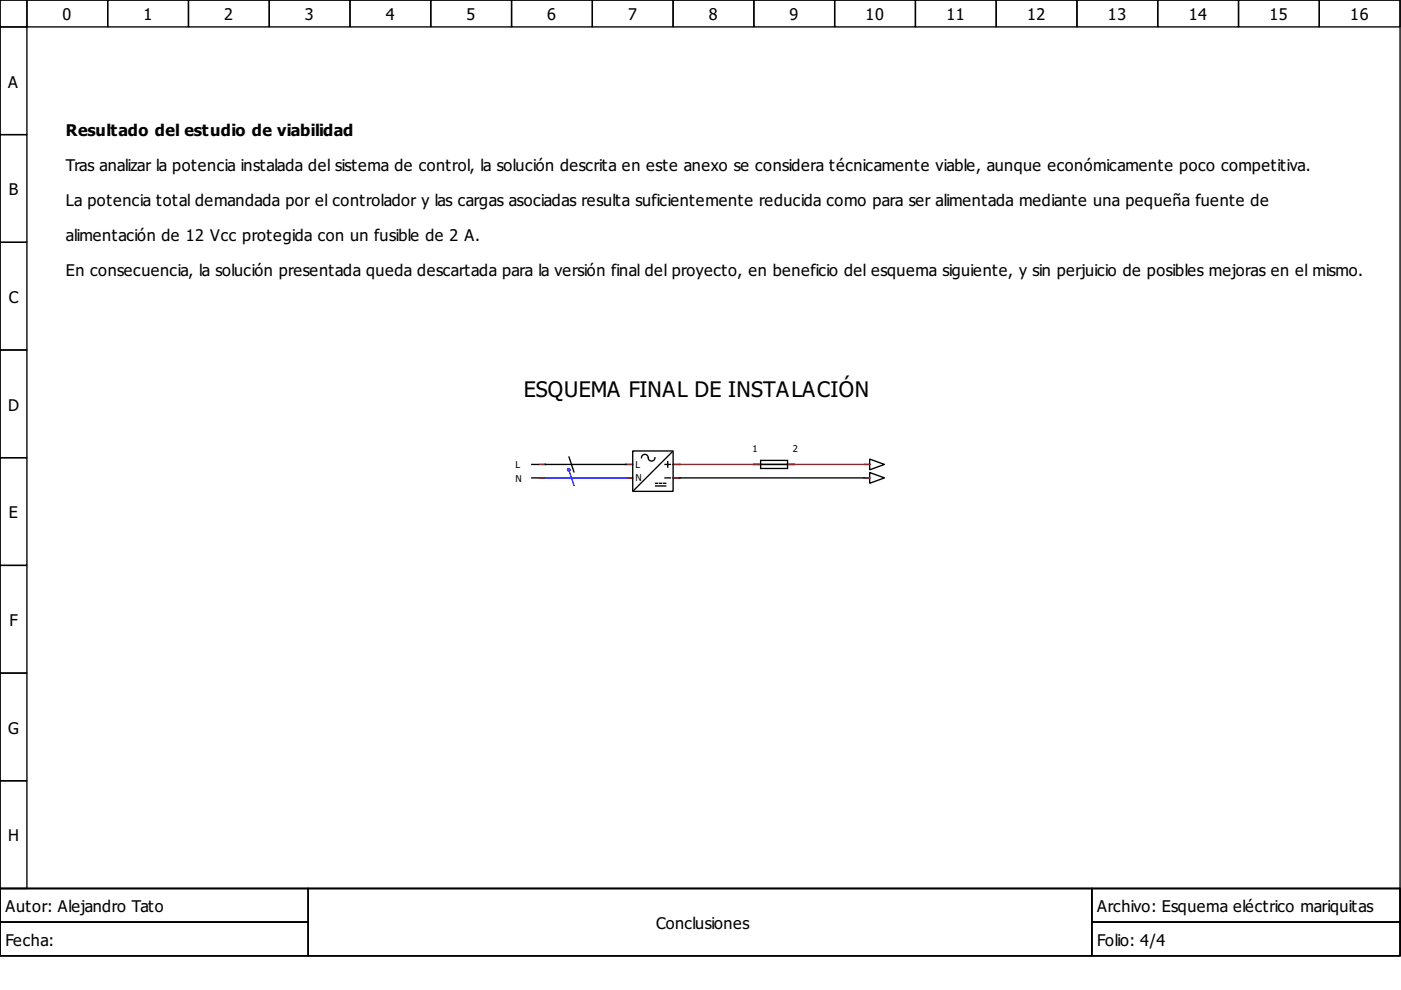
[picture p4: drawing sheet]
<svg xmlns="http://www.w3.org/2000/svg" width="297mm" height="210mm" viewBox="0 0 297 210" stroke-linecap="round" stroke-linejoin="round" font-family="sans-serif">
<g fill="none" stroke="#000" stroke-width=".29">
<path d="M0 0h296.8v188.4h-296.8zM0 0h5.7v5.7h-5.7zM5.7 0h17.1v5.7h-17.1zM22.8 0h17.2v5.7h-17.2zM40 0h17.1v5.7h-17.1zM57.1 0h17.1v5.7h-17.1zM74.2 0h17.1v5.7h-17.1zM91.3 0h17.2v5.7h-17.2zM108.5 0h17.1v5.7h-17.1zM125.6 0h17.1v5.7h-17.1zM142.7 0h17.1v5.7h-17.1zM159.8 0h17.2v5.7h-17.2z"/>
<path d="M177 0h17.1v5.7h-17.1zM194.1 0h17.1v5.7h-17.1zM211.2 0h17.1v5.7h-17.1zM228.3 0h17.2v5.7h-17.2zM245.5 0h17.1v5.7h-17.1zM262.6 0h17.1v5.7h-17.1zM279.7 0h17.1v5.7h-17.1zM0 5.7h5.7v22.8h-5.7zM0 28.5h5.7v22.9h-5.7zM0 51.4h5.7v22.8h-5.7zM0 74.2h5.7v22.8h-5.7zM0 97h5.7v22.9h-5.7z"/>
<path d="M112.7 98.5h2.9M132.7 98.5h1.4M134.1 95.6h8.6v8.6h-8.6zM137.4 97a.71 .71 0 0 0-.7-.7 .71 .71 0 0 0-.7 .7M138.9 97a.71 .71 0 0 1-.7 .8 .71 .71 0 0 1-.8-.7M141 98.5h1.1M141.6 97.9v1.1M142.6 95.8l-8.3 8.2M142.7 98.5h1.4M159.8 98.5h8.6M161.3 97.6h5.7v1.7h-5.7zM183.5 98.5h.9"/>
<path d="M184.4 97.3l3.1 1.2-3.1 1.1zM0 119.9h5.7v22.8h-5.7zM112.7 101.3h2.9M132.7 101.3h1.4M139 102.5h.4M139 103h2.1M139.9 102.5h.4M140.7 102.5h.4M141 101.3h1.1M183.2 101.3h-40.5M183.5 101.3h.9M184.4 100.2l3.1 1.1-3.1 1.2z"/>
<path d="M0 142.7h5.7v22.8h-5.7zM0 165.5h5.7v22.9h-5.7zM0 188.4h296.8v14.3h-296.8zM0 188.4h65.4v7.1h-65.4zM0 195.5h65.4v7.2h-65.4zM65.4 188.4h166.1v14.3h-166.1zM231.5 188.4h65.3v7.1h-65.3zM231.5 195.5h65.3v7.2h-65.3z"/>
</g>
<path d="M114.5 98.5h1.1M132.7 98.5h1.2M161 98.5h-18M167.3 98.5h17.1M114.5 101.3h1.1M132.7 101.3h1.2M143 101.3h1.1M183.2 101.3h1.2" fill="none" stroke="#f00" stroke-width=".29"/>
<path d="M115.6 98.5h.1M120.6 99.6l1.1 3.4M132.7 98.5h.1M144.1 98.5h.1M159.8 98.5h.1M168.4 98.5h.1M183.2 98.5h.1M115.6 101.3h17.1M115.6 101.3h.1M132.7 101.3h.1M144.1 101.3h.1M183.2 101.3h.1" fill="none" stroke="#00f" stroke-width=".29"/>
<circle cx="120.6" cy="99.6" r=".43" fill="#00f"/>
<path d="M115.6 98.5h17.1M120.6 96.8l1.1 3.4" fill="none" stroke="#000" stroke-width=".29"/>
<text font-size="4.6" x="111" y="84.2">ESQUEMA FINAL DE INSTALACIÓN</text>
<g font-size="3.4">
<text x="13.3" y="4.3">0</text>
<text x="30.4" y="4.3">1</text>
<text x="47.5" y="4.3">2</text>
<text x="64.6" y="4.3">3</text>
<text x="81.8" y="4.3">4</text>
<text x="98.9" y="4.3">5</text>
<text x="116" y="4.3">6</text>
<text x="133.2" y="4.3">7</text>
<text x="150.3" y="4.3">8</text>
<text x="167.4" y="4.3">9</text>
<text x="183.5" y="4.3">10</text>
<text x="200.7" y="4.3">11</text>
<text x="217.8" y="4.3">12</text>
<text x="234.9" y="4.3">13</text>
<text x="252" y="4.3">14</text>
<text x="269.2" y="4.3">15</text>
<text x="286.3" y="4.3">16</text>
<text x="1.7" y="18.6">A</text>
<text x="14" y="28.8">Resultado del estudio de viabilidad</text>
<text x="1.9" y="41.4">B</text>
<text x="14" y="36.2">Tras analizar la potencia instalada del sistema de control, la solución descrita en este anexo se considera técnicamente viable, aunque económicamente poco competitiva.</text>
<text x="14" y="43.7">La potencia total demandada por el controlador y las cargas asociadas resulta suficientemente reducida como para ser alimentada mediante una pequeña fuente de</text>
<text x="14" y="51.1">alimentación de 12 Vcc protegida con un fusible de 2 A.</text>
<text x="14" y="58.5">En consecuencia, la solución presentada queda descartada para la versión final del proyecto, en beneficio del esquema siguiente, y sin perjuicio de posibles mejoras en el mismo.</text>
<text x="1.9" y="64.2">C</text>
<text x="1.7" y="87.1">D</text>
<text x="1.9" y="109.9">E</text>
<text x="2" y="132.7">F</text>
<text x="1.7" y="155.6">G</text>
<text x="1.7" y="178.4">H</text>
<text x="1.1" y="193.4">Autor: Alejandro Tato</text>
<text x="139.1" y="196.9">Conclusiones</text>
<text x="232.6" y="193.4">Archivo: Esquema eléctrico mariquitas</text>
<text x="1.1" y="200.5">Fecha:</text>
<text x="232.6" y="200.5">Folio: 4/4</text>
</g>
<g font-size="2">
<text x="159.6" y="95.9">1</text>
<text x="168.1" y="95.9">2</text>
<text x="109.3" y="99.3">L</text>
<text x="134.7" y="101.9">N</text>
<text x="134.7" y="99.1">L</text>
<text x="109.3" y="102.2">N</text>
</g>
</svg>
